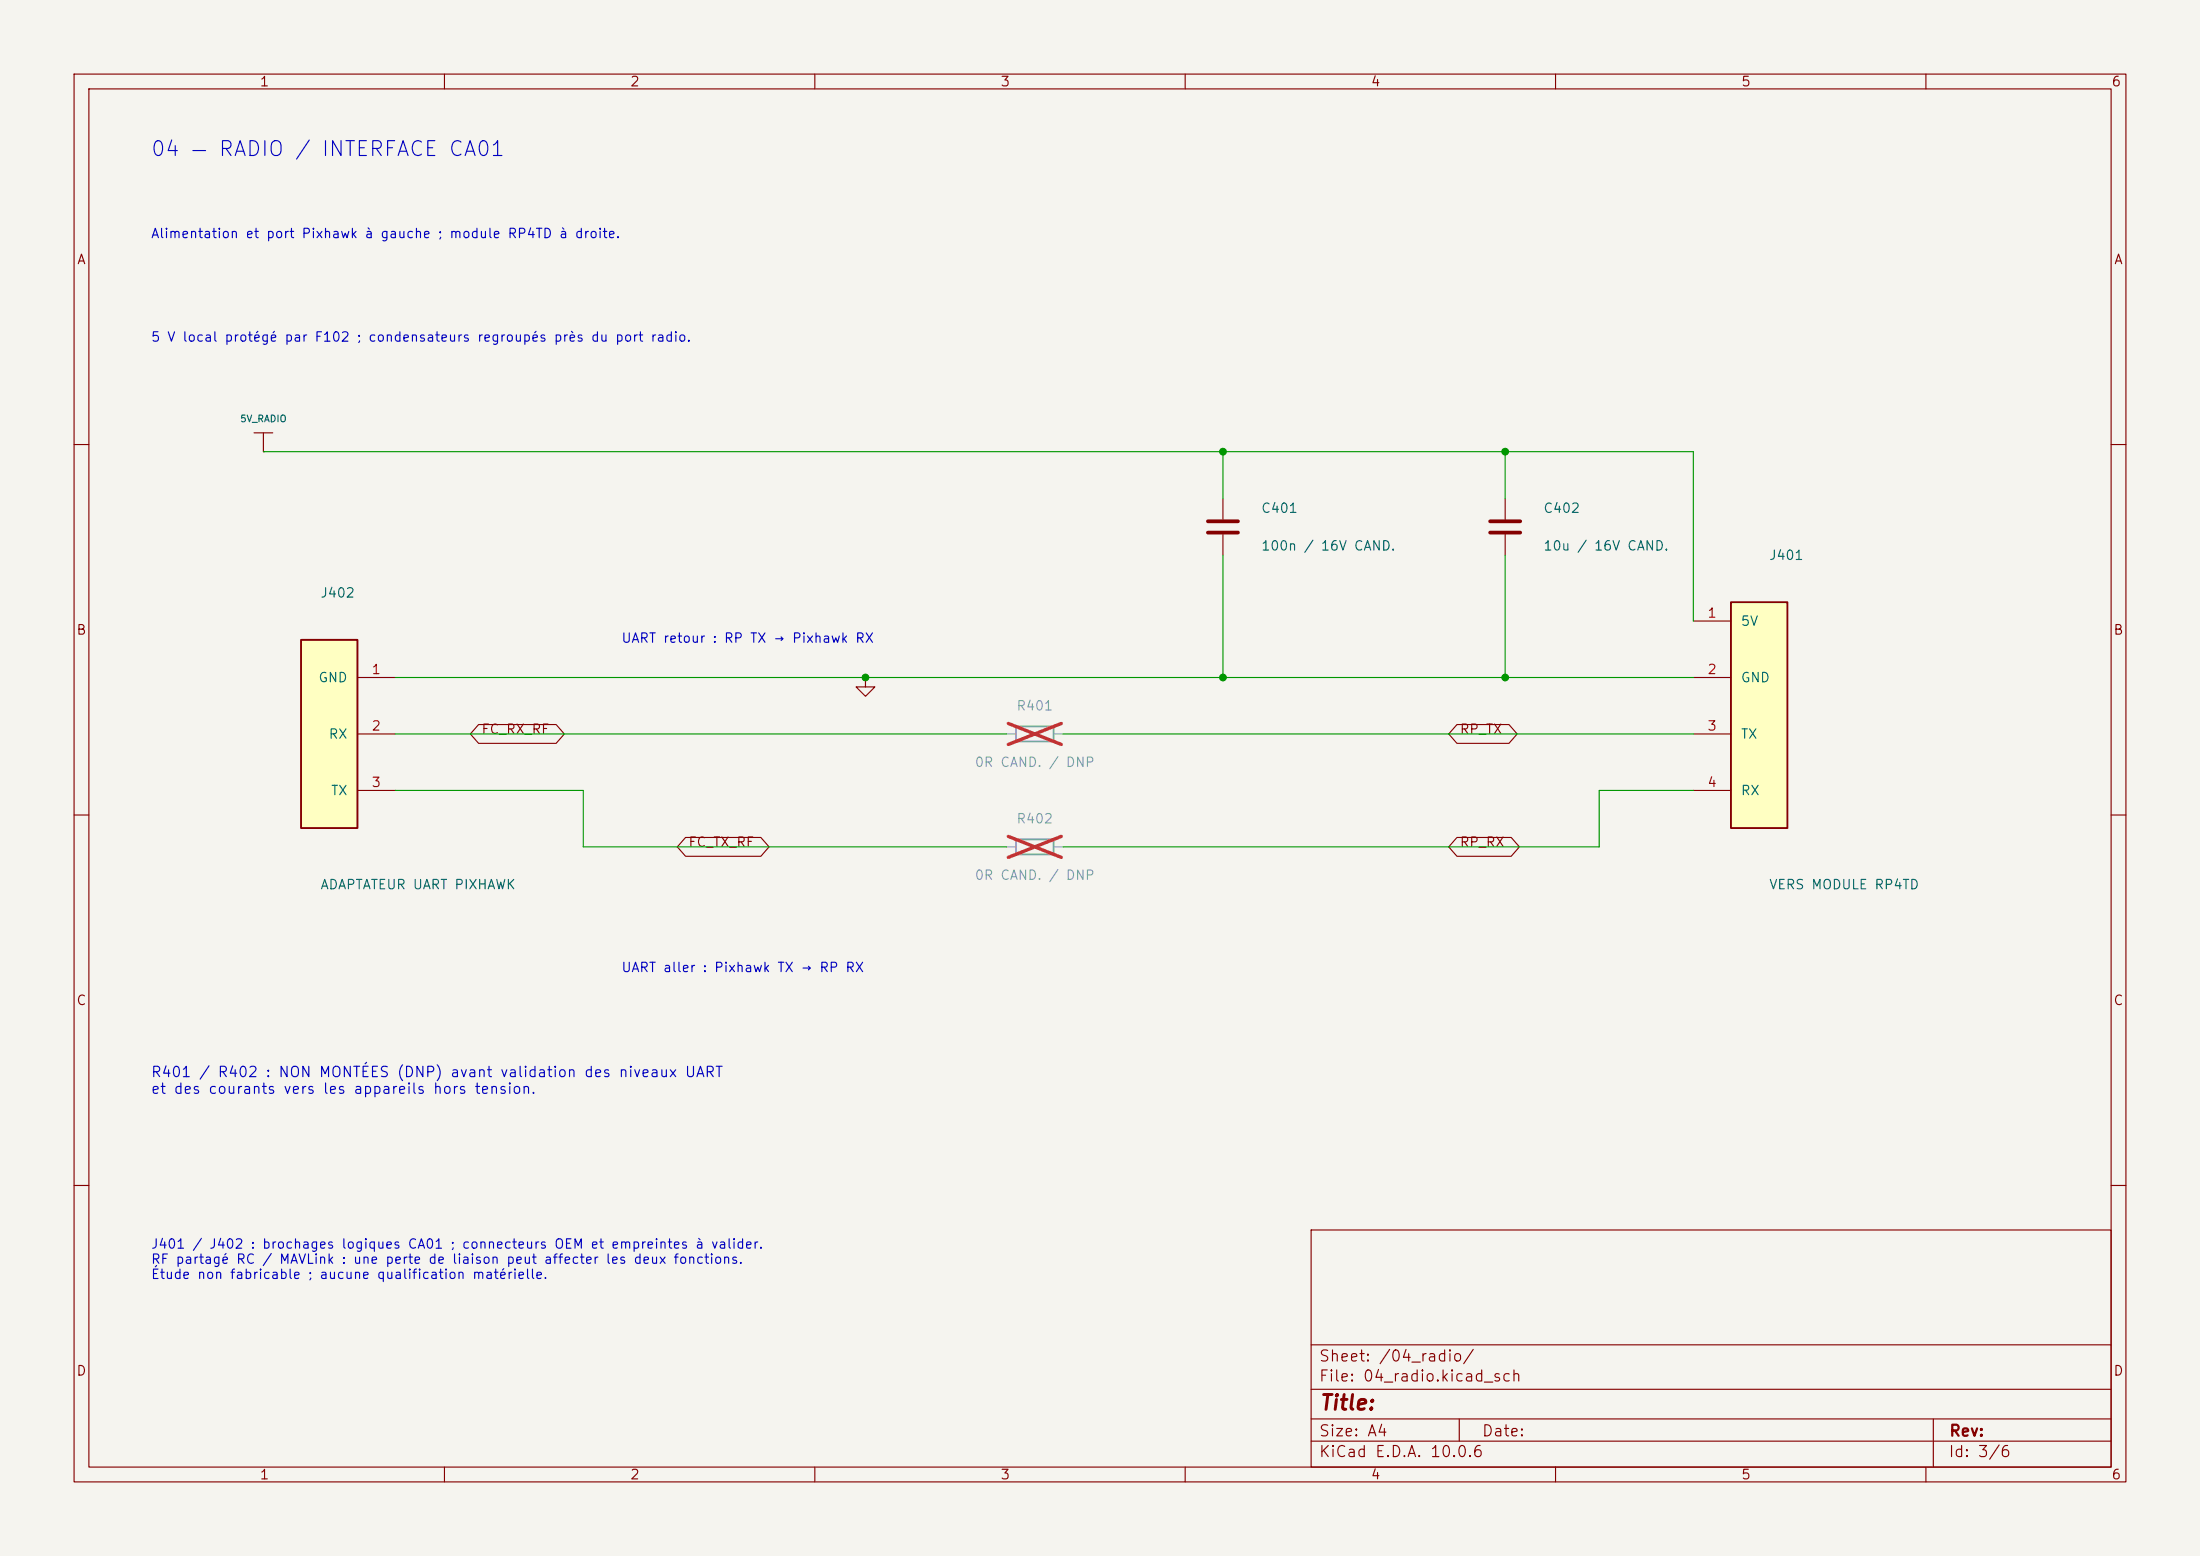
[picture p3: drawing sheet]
(kicad_sch
(version 20260306)
(generator "eeschema")
(generator_version "10.0")
(paper "A4")
(lib_symbols
  (symbol "Connector_Generic:Conn_01x03"
   (pin_names
    (offset 1.016) (hide yes)) (exclude_from_sim no) (in_bom yes) (on_board yes)
   (in_pos_files yes)
   (duplicate_pin_numbers_are_jumpers no)
   (property "Reference" "J" (at 0 5.08 0) (show_name no) (do_not_autoplace no) (effects (font (size 1.27 1.27))))
   (property "Value" "Conn_01x03" (at 0 -5.08 0) (show_name no) (do_not_autoplace no) (effects (font (size 1.27 1.27))))
   (property "Footprint" "" (at 0 0 0) (show_name no) (do_not_autoplace no) (hide yes) (effects (font (size 1.27 1.27))))
   (property "Datasheet" "" (at 0 0 0) (show_name no) (do_not_autoplace no) (hide yes) (effects (font (size 1.27 1.27))))
   (property "Description" "Generic connector, single row, 01x03, script generated (kicad-library-utils/schlib/autogen/connector/)" (at 0 0 0) (show_name no) (do_not_autoplace no) (hide yes) (effects (font (size 1.27 1.27))))
   (symbol "Conn_01x03_1_1"
    (rectangle (start -1.27 3.81) (end 1.27 -3.81) (stroke (width 0.254) (type default)) (fill (type background)))
    (rectangle (start -1.27 2.667) (end 0 2.413) (stroke (width 0.1524) (type default)) (fill (type none)))
    (rectangle (start -1.27 0.127) (end 0 -0.127) (stroke (width 0.1524) (type default)) (fill (type none)))
    (rectangle (start -1.27 -2.413) (end 0 -2.667) (stroke (width 0.1524) (type default)) (fill (type none)))
    (pin passive line (at -5.08 2.54 0) (length 3.81) (name "Pin_1" (effects (font (size 1.27 1.27)))) (number "1" (effects (font (size 1.27 1.27)))))
    (pin passive line (at -5.08 0 0) (length 3.81) (name "Pin_2" (effects (font (size 1.27 1.27)))) (number "2" (effects (font (size 1.27 1.27)))))
    (pin passive line (at -5.08 -2.54 0) (length 3.81) (name "Pin_3" (effects (font (size 1.27 1.27)))) (number "3" (effects (font (size 1.27 1.27))))))
   (embedded_fonts no))
  (symbol "Connector_Generic:Conn_01x04"
   (pin_names
    (offset 1.016) (hide yes)) (exclude_from_sim no) (in_bom yes) (on_board yes)
   (in_pos_files yes)
   (duplicate_pin_numbers_are_jumpers no)
   (property "Reference" "J" (at 0 5.08 0) (show_name no) (do_not_autoplace no) (effects (font (size 1.27 1.27))))
   (property "Value" "Conn_01x04" (at 0 -7.62 0) (show_name no) (do_not_autoplace no) (effects (font (size 1.27 1.27))))
   (property "Footprint" "" (at 0 0 0) (show_name no) (do_not_autoplace no) (hide yes) (effects (font (size 1.27 1.27))))
   (property "Datasheet" "" (at 0 0 0) (show_name no) (do_not_autoplace no) (hide yes) (effects (font (size 1.27 1.27))))
   (property "Description" "Generic connector, single row, 01x04, script generated (kicad-library-utils/schlib/autogen/connector/)" (at 0 0 0) (show_name no) (do_not_autoplace no) (hide yes) (effects (font (size 1.27 1.27))))
   (symbol "Conn_01x04_1_1"
    (rectangle (start -1.27 3.81) (end 1.27 -6.35) (stroke (width 0.254) (type default)) (fill (type background)))
    (rectangle (start -1.27 2.667) (end 0 2.413) (stroke (width 0.1524) (type default)) (fill (type none)))
    (rectangle (start -1.27 0.127) (end 0 -0.127) (stroke (width 0.1524) (type default)) (fill (type none)))
    (rectangle (start -1.27 -2.413) (end 0 -2.667) (stroke (width 0.1524) (type default)) (fill (type none)))
    (rectangle (start -1.27 -4.953) (end 0 -5.207) (stroke (width 0.1524) (type default)) (fill (type none)))
    (pin passive line (at -5.08 2.54 0) (length 3.81) (name "Pin_1" (effects (font (size 1.27 1.27)))) (number "1" (effects (font (size 1.27 1.27)))))
    (pin passive line (at -5.08 0 0) (length 3.81) (name "Pin_2" (effects (font (size 1.27 1.27)))) (number "2" (effects (font (size 1.27 1.27)))))
    (pin passive line (at -5.08 -2.54 0) (length 3.81) (name "Pin_3" (effects (font (size 1.27 1.27)))) (number "3" (effects (font (size 1.27 1.27)))))
    (pin passive line (at -5.08 -5.08 0) (length 3.81) (name "Pin_4" (effects (font (size 1.27 1.27)))) (number "4" (effects (font (size 1.27 1.27))))))
   (embedded_fonts no))
  (symbol "Device:C"
   (pin_numbers (hide yes))
   (pin_names
    (offset 0.254)) (exclude_from_sim no) (in_bom yes) (on_board yes)
   (in_pos_files yes)
   (duplicate_pin_numbers_are_jumpers no)
   (property "Reference" "C" (at 0.635 2.54 0) (show_name no) (do_not_autoplace no) (effects (font (size 1.27 1.27)) (justify left)))
   (property "Value" "C" (at 0.635 -2.54 0) (show_name no) (do_not_autoplace no) (effects (font (size 1.27 1.27)) (justify left)))
   (property "Footprint" "" (at 0.9652 -3.81 0) (show_name no) (do_not_autoplace no) (hide yes) (effects (font (size 1.27 1.27))))
   (property "Datasheet" "" (at 0 0 0) (show_name no) (do_not_autoplace no) (hide yes) (effects (font (size 1.27 1.27))))
   (property "Description" "Unpolarized capacitor" (at 0 0 0) (show_name no) (do_not_autoplace no) (hide yes) (effects (font (size 1.27 1.27))))
   (symbol "C_0_1"
    (polyline (pts (xy -2.032 0.762) (xy 2.032 0.762)) (stroke (width 0.508) (type default)) (fill (type none)))
    (polyline (pts (xy -2.032 -0.762) (xy 2.032 -0.762)) (stroke (width 0.508) (type default)) (fill (type none))))
   (symbol "C_1_1"
    (pin passive line (at 0 3.81 270) (length 2.794) (name "" (effects (font (size 1.27 1.27)))) (number "1" (effects (font (size 1.27 1.27)))))
    (pin passive line (at 0 -3.81 90) (length 2.794) (name "" (effects (font (size 1.27 1.27)))) (number "2" (effects (font (size 1.27 1.27))))))
   (embedded_fonts no))
  (symbol "Device:R"
   (pin_numbers (hide yes))
   (pin_names
    (offset 0)) (exclude_from_sim no) (in_bom yes) (on_board yes)
   (in_pos_files yes)
   (duplicate_pin_numbers_are_jumpers no)
   (property "Reference" "R" (at 2.032 0 90) (show_name no) (do_not_autoplace no) (effects (font (size 1.27 1.27))))
   (property "Value" "R" (at 0 0 90) (show_name no) (do_not_autoplace no) (effects (font (size 1.27 1.27))))
   (property "Footprint" "" (at -1.778 0 90) (show_name no) (do_not_autoplace no) (hide yes) (effects (font (size 1.27 1.27))))
   (property "Datasheet" "" (at 0 0 0) (show_name no) (do_not_autoplace no) (hide yes) (effects (font (size 1.27 1.27))))
   (property "Description" "Resistor" (at 0 0 0) (show_name no) (do_not_autoplace no) (hide yes) (effects (font (size 1.27 1.27))))
   (symbol "R_0_1"
    (rectangle (start -1.016 -2.54) (end 1.016 2.54) (stroke (width 0.254) (type default)) (fill (type none))))
   (symbol "R_1_1"
    (pin passive line (at 0 3.81 270) (length 1.27) (name "" (effects (font (size 1.27 1.27)))) (number "1" (effects (font (size 1.27 1.27)))))
    (pin passive line (at 0 -3.81 90) (length 1.27) (name "" (effects (font (size 1.27 1.27)))) (number "2" (effects (font (size 1.27 1.27))))))
   (embedded_fonts no))

(symbol "CA01_Fonctions:Radio_UART_Pixhawk_L" (pin_names (offset 1.27)) (in_bom yes) (on_board yes) (property "Reference" "J" (at 0 21 0) (effects (font (size 1.27 1.27)))) (property "Value" "Radio_UART_Pixhawk_L" (at 0 -17 0) (effects (font (size 1.27 1.27))))(property "ki_keywords" "connector" (at 0 0 0) (effects (font (size 1.27 1.27)) hide)) (property "ki_fp_filters" "Connector*:*_1x??_*" (at 0 0 0) (effects (font (size 1.27 1.27)) hide))(symbol "Radio_UART_Pixhawk_L_0_1" (rectangle (start -2.54 12.7) (end 5.08 -12.7) (stroke (width 0.254) (type default)) (fill (type background))))(symbol "Radio_UART_Pixhawk_L_1_1" (pin passive line (at 10.16 7.62 180) (length 5.08) (name "GND" (effects (font (size 1.27 1.27)))) (number "1" (effects (font (size 1.27 1.27)))))(pin passive line (at 10.16 0.0 180) (length 5.08) (name "RX" (effects (font (size 1.27 1.27)))) (number "2" (effects (font (size 1.27 1.27)))))(pin passive line (at 10.16 -7.62 180) (length 5.08) (name "TX" (effects (font (size 1.27 1.27)))) (number "3" (effects (font (size 1.27 1.27)))))))
(symbol "CA01_Fonctions:Radio_RP4TD_R" (pin_names (offset 1.27)) (in_bom yes) (on_board yes) (property "Reference" "J" (at 0 21 0) (effects (font (size 1.27 1.27)))) (property "Value" "Radio_RP4TD_R" (at 0 -17 0) (effects (font (size 1.27 1.27))))(property "ki_keywords" "connector" (at 0 0 0) (effects (font (size 1.27 1.27)) hide)) (property "ki_fp_filters" "Connector*:*_1x??_*" (at 0 0 0) (effects (font (size 1.27 1.27)) hide))(symbol "Radio_RP4TD_R_0_1" (rectangle (start -5.08 17.78) (end 2.54 -12.7) (stroke (width 0.254) (type default)) (fill (type background))))(symbol "Radio_RP4TD_R_1_1" (pin passive line (at -10.16 15.24 0) (length 5.08) (name "5V" (effects (font (size 1.27 1.27)))) (number "1" (effects (font (size 1.27 1.27)))))(pin passive line (at -10.16 7.62 0) (length 5.08) (name "GND" (effects (font (size 1.27 1.27)))) (number "2" (effects (font (size 1.27 1.27)))))(pin passive line (at -10.16 0.0 0) (length 5.08) (name "TX" (effects (font (size 1.27 1.27)))) (number "3" (effects (font (size 1.27 1.27)))))(pin passive line (at -10.16 -7.62 0) (length 5.08) (name "RX" (effects (font (size 1.27 1.27)))) (number "4" (effects (font (size 1.27 1.27)))))))

(symbol "CA01_Fonctions:Alimentation_Barre" (power global)
 (pin_numbers hide) (pin_names (offset 0) hide) (in_bom no) (on_board no)
 (property "Reference" "#PWR" (at 0 0 0) (effects (font (size 0.9 0.9)) hide))
 (property "Value" "VDD" (at 0 4.445 0) (effects (font (size 0.9 0.9))))
 (symbol "Alimentation_Barre_0_1"
 (polyline (pts (xy 0 0) (xy 0 2.54)) (stroke (width 0) (type default)) (fill (type none)))
 (polyline (pts (xy -1.27 2.54) (xy 1.27 2.54)) (stroke (width 0) (type default)) (fill (type none))))
 (symbol "Alimentation_Barre_1_1"
 (pin power_in line (at 0 0 90) (length 0) (name "" (effects (font (size 0.9 0.9)))) (number "1" (effects (font (size 0.9 0.9)))))))
(symbol "power:GND"
  (power global)
  (pin_numbers (hide yes))
  (pin_names
   (offset 0) (hide yes))
  (exclude_from_sim no)
  (in_bom yes)
  (on_board yes)
  (in_pos_files yes)
  (duplicate_pin_numbers_are_jumpers no)
  (property "Reference" "#PWR" (at 0 -6.35 0) (show_name no) (do_not_autoplace no) (hide yes) (effects (font (size 1.27 1.27))))
  (property "Value" "GND" (at 0 -3.81 0) (show_name no) (do_not_autoplace no) (effects (font (size 1.27 1.27))))
  (property "Footprint" "" (at 0 0 0) (show_name no) (do_not_autoplace no) (hide yes) (effects (font (size 1.27 1.27))))
  (property "Datasheet" "" (at 0 0 0) (show_name no) (do_not_autoplace no) (hide yes) (effects (font (size 1.27 1.27))))
  (property "Description" "Power symbol creates a global label with name \"GND\" , ground" (at 0 0 0) (show_name no) (do_not_autoplace no) (hide yes) (effects (font (size 1.27 1.27))))
  (symbol "GND_0_1"
   (polyline (pts (xy 0 0) (xy 0 -1.27) (xy 1.27 -1.27) (xy 0 -2.54) (xy -1.27 -1.27) (xy 0 -1.27)) (stroke (width 0) (type default)) (fill (type none))))
  (symbol "GND_1_1"
   (pin power_in line (at 0 0 270) (length 0) (name "" (effects (font (size 1.27 1.27)))) (number "1" (effects (font (size 1.27 1.27))))))
  (embedded_fonts no)))
(sheet_instances
  (path ""
   (page "1")))
(symbol
  (lib_id "CA01_Fonctions:Radio_UART_Pixhawk_L")
  (at 43.18 99.06 0)
  (unit 1)
  (body_style 1)
  (exclude_from_sim no)
  (in_bom yes)
  (on_board yes)
  (in_pos_files yes)
  (dnp no)
  (property "Reference" "J402" (at 43.18 80.01 0) (show_name no) (do_not_autoplace no) (effects (font (size 1.27 1.27)) (justify left)))
  (property "Value" "ADAPTATEUR UART PIXHAWK" (at 43.18 119.38 0) (show_name no) (do_not_autoplace no) (effects (font (size 1.27 1.27)) (justify left)))
  (property "Footprint" "" (at 43.18 99.06 0) (hide yes) (show_name no) (do_not_autoplace no) (effects (font (size 1.27 1.27))))
  (property "Datasheet" "" (at 43.18 99.06 0) (hide yes) (show_name no) (do_not_autoplace no) (effects (font (size 1.27 1.27))))
  (property "Description" "Generic connector, single row, 01x03, script generated (kicad-library-utils/schlib/autogen/connector/)" (at 43.18 99.06 0) (hide yes) (show_name no) (do_not_autoplace no) (effects (font (size 1.27 1.27))))
  (pin "1")
  (pin "2")
  (pin "3"))
(symbol
  (lib_id "CA01_Fonctions:Radio_RP4TD_R")
  (at 238.76 99.06 0)
  (unit 1)
  (body_style 1)
  (exclude_from_sim no)
  (in_bom yes)
  (on_board yes)
  (in_pos_files yes)
  (dnp no)
  (property "Reference" "J401" (at 238.76 74.93 0) (show_name no) (do_not_autoplace no) (effects (font (size 1.27 1.27)) (justify left)))
  (property "Value" "VERS MODULE RP4TD" (at 238.76 119.38 0) (show_name no) (do_not_autoplace no) (effects (font (size 1.27 1.27)) (justify left)))
  (property "Footprint" "" (at 238.76 99.06 0) (hide yes) (show_name no) (do_not_autoplace no) (effects (font (size 1.27 1.27))))
  (property "Datasheet" "" (at 238.76 99.06 0) (hide yes) (show_name no) (do_not_autoplace no) (effects (font (size 1.27 1.27))))
  (property "Description" "Generic connector, single row, 01x04, script generated (kicad-library-utils/schlib/autogen/connector/)" (at 238.76 99.06 0) (hide yes) (show_name no) (do_not_autoplace no) (effects (font (size 1.27 1.27))))
  (pin "1")
  (pin "2")
  (pin "3")
  (pin "4"))
(symbol
  (lib_id "Device:R")
  (at 139.7 99.06 270)
  (unit 1)
  (body_style 1)
  (exclude_from_sim no)
  (in_bom yes)
  (on_board yes)
  (in_pos_files yes)
  (dnp yes)
  (property "Reference" "R401" (at 139.7 95.25 90) (show_name no) (do_not_autoplace no) (effects (font (size 1.27 1.27))))
  (property "Value" "0R CAND. / DNP" (at 139.7 102.87 90) (show_name no) (do_not_autoplace no) (effects (font (size 1.27 1.27))))
  (property "Footprint" "" (at 139.7 99.06 0) (hide yes) (show_name no) (do_not_autoplace no) (effects (font (size 1.27 1.27))))
  (property "Datasheet" "" (at 139.7 99.06 0) (hide yes) (show_name no) (do_not_autoplace no) (effects (font (size 1.27 1.27))))
  (property "Description" "Resistor" (at 139.7 99.06 0) (hide yes) (show_name no) (do_not_autoplace no) (effects (font (size 1.27 1.27))))
  (pin "1")
  (pin "2"))
(symbol
  (lib_id "Device:R")
  (at 139.7 114.3 90)
  (unit 1)
  (body_style 1)
  (exclude_from_sim no)
  (in_bom yes)
  (on_board yes)
  (in_pos_files yes)
  (dnp yes)
  (property "Reference" "R402" (at 139.7 110.49 90) (show_name no) (do_not_autoplace no) (effects (font (size 1.27 1.27))))
  (property "Value" "0R CAND. / DNP" (at 139.7 118.11 90) (show_name no) (do_not_autoplace no) (effects (font (size 1.27 1.27))))
  (property "Footprint" "" (at 139.7 114.3 0) (hide yes) (show_name no) (do_not_autoplace no) (effects (font (size 1.27 1.27))))
  (property "Datasheet" "" (at 139.7 114.3 0) (hide yes) (show_name no) (do_not_autoplace no) (effects (font (size 1.27 1.27))))
  (property "Description" "Resistor" (at 139.7 114.3 0) (hide yes) (show_name no) (do_not_autoplace no) (effects (font (size 1.27 1.27))))
  (pin "1")
  (pin "2"))
(symbol
  (lib_id "Device:C")
  (at 165.1 71.12 0)
  (unit 1)
  (body_style 1)
  (exclude_from_sim no)
  (in_bom yes)
  (on_board yes)
  (in_pos_files yes)
  (dnp no)
  (property "Reference" "C401" (at 170.18 68.58 0) (show_name no) (do_not_autoplace no) (effects (font (size 1.27 1.27)) (justify left)))
  (property "Value" "100n / 16V CAND." (at 170.18 73.66000000000001 0) (show_name no) (do_not_autoplace no) (effects (font (size 1.27 1.27)) (justify left)))
  (property "Footprint" "" (at 165.1 71.12 0) (hide yes) (show_name no) (do_not_autoplace no) (effects (font (size 1.27 1.27))))
  (property "Datasheet" "" (at 165.1 71.12 0) (hide yes) (show_name no) (do_not_autoplace no) (effects (font (size 1.27 1.27))))
  (property "Description" "Unpolarized capacitor" (at 165.1 71.12 0) (hide yes) (show_name no) (do_not_autoplace no) (effects (font (size 1.27 1.27))))
  (pin "1")
  (pin "2"))
(symbol
  (lib_id "Device:C")
  (at 203.2 71.12 0)
  (unit 1)
  (body_style 1)
  (exclude_from_sim no)
  (in_bom yes)
  (on_board yes)
  (in_pos_files yes)
  (dnp no)
  (property "Reference" "C402" (at 208.28 68.58 0) (show_name no) (do_not_autoplace no) (effects (font (size 1.27 1.27)) (justify left)))
  (property "Value" "10u / 16V CAND." (at 208.28 73.66000000000001 0) (show_name no) (do_not_autoplace no) (effects (font (size 1.27 1.27)) (justify left)))
  (property "Footprint" "" (at 203.2 71.12 0) (hide yes) (show_name no) (do_not_autoplace no) (effects (font (size 1.27 1.27))))
  (property "Datasheet" "" (at 203.2 71.12 0) (hide yes) (show_name no) (do_not_autoplace no) (effects (font (size 1.27 1.27))))
  (property "Description" "Unpolarized capacitor" (at 203.2 71.12 0) (hide yes) (show_name no) (do_not_autoplace no) (effects (font (size 1.27 1.27))))
  (pin "1")
  (pin "2"))
(wire (pts (xy 53.34 91.44) (xy 116.84 91.44)) (stroke (width 0) (type default)))
(wire (pts (xy 116.84 91.44) (xy 228.6 91.44)) (stroke (width 0) (type default)))

(symbol (lib_id "power:GND") (at 116.84 91.44 0) (unit 1) (exclude_from_sim no) (in_bom no) (on_board no) (in_pos_files no) (dnp no)
    (property "Reference" "#PWR4001" (at 116.84 91.44 0) (effects (font (size 0.9 0.9)) hide))
    (property "Value" "GND" (at 116.84 95.885 0) (effects (font (size 0.9 0.9)) hide)) (pin "1"))
(wire (pts (xy 35.56 60.96) (xy 228.6 60.96)) (stroke (width 0) (type default)))
(symbol (lib_id "CA01_Fonctions:Alimentation_Barre") (at 35.56 60.96 0) (unit 1) (exclude_from_sim no) (in_bom no) (on_board no) (in_pos_files no) (dnp no)
    (property "Reference" "#PWR4002" (at 35.56 60.96 0) (effects (font (size 0.9 0.9)) hide))
    (property "Value" "5V_RADIO" (at 35.56 56.515 0) (effects (font (size 0.9 0.9)))) (pin "1"))
(wire (pts (xy 228.6 60.96) (xy 228.6 83.82)) (stroke (width 0) (type default)))
(wire (pts (xy 165.1 60.96) (xy 165.1 67.31)) (stroke (width 0) (type default)))
(wire (pts (xy 165.1 74.93) (xy 165.1 91.44)) (stroke (width 0) (type default)))
(junction (at 165.1 60.96) (diameter 0) (color 0 0 0 0))
(junction (at 165.1 91.44) (diameter 0) (color 0 0 0 0))
(wire (pts (xy 203.2 60.96) (xy 203.2 67.31)) (stroke (width 0) (type default)))
(wire (pts (xy 203.2 74.93) (xy 203.2 91.44)) (stroke (width 0) (type default)))
(junction (at 203.2 60.96) (diameter 0) (color 0 0 0 0))
(junction (at 203.2 91.44) (diameter 0) (color 0 0 0 0))
(wire (pts (xy 53.34 99.06) (xy 135.89 99.06)) (stroke (width 0) (type default)))
(wire (pts (xy 143.51 99.06) (xy 228.6 99.06)) (stroke (width 0) (type default)))
(global_label "FC_RX_RF" (shape bidirectional) (at 63.5 99.06 0) (effects (font (size 1.27 1.27)) (justify left bottom)))
(global_label "RP_TX" (shape bidirectional) (at 195.58 99.06 0) (effects (font (size 1.27 1.27)) (justify left bottom)))
(wire (pts (xy 53.34 106.68) (xy 78.74 106.68)) (stroke (width 0) (type default)))
(wire (pts (xy 78.74 106.68) (xy 78.74 114.3)) (stroke (width 0) (type default)))
(wire (pts (xy 78.74 114.3) (xy 135.89 114.3)) (stroke (width 0) (type default)))
(wire (pts (xy 143.51 114.3) (xy 215.9 114.3)) (stroke (width 0) (type default)))
(wire (pts (xy 215.9 114.3) (xy 215.9 106.68)) (stroke (width 0) (type default)))
(wire (pts (xy 215.9 106.68) (xy 228.6 106.68)) (stroke (width 0) (type default)))
(global_label "FC_TX_RF" (shape bidirectional) (at 91.44 114.3 0) (effects (font (size 1.27 1.27)) (justify left bottom)))
(global_label "RP_RX" (shape bidirectional) (at 195.58 114.3 0) (effects (font (size 1.27 1.27)) (justify left bottom)))
(text "04 — RADIO / INTERFACE CA01" (at 20.32 20.32 0) (effects (font (size 2 2)) (justify left)))
(text "Alimentation et port Pixhawk à gauche ; module RP4TD à droite." (at 20.32 31.75 0) (effects (font (size 1.27 1.27)) (justify left)))
(text "5 V local protégé par F102 ; condensateurs regroupés près du port radio." (at 20.32 45.72 0) (effects (font (size 1.27 1.27)) (justify left)))
(text "UART retour : RP TX → Pixhawk RX" (at 83.82 86.36 0) (effects (font (size 1.27 1.27)) (justify left)))
(text "UART aller : Pixhawk TX → RP RX" (at 83.82 130.81 0) (effects (font (size 1.27 1.27)) (justify left)))
(text "R401 / R402 : NON MONTÉES (DNP) avant validation des niveaux UART\net des courants vers les appareils hors tension." (at 20.32 146.05 0) (effects (font (size 1.4 1.4)) (justify left)))
(text "J401 / J402 : brochages logiques CA01 ; connecteurs OEM et empreintes à valider.\nRF partagé RC / MAVLink : une perte de liaison peut affecter les deux fonctions.\nÉtude non fabricable ; aucune qualification matérielle." (at 20.32 170.18 0) (effects (font (size 1.27 1.27)) (justify left)))

(junction (at 116.84 91.44) (diameter 0) (color 0 0 0 0)))
